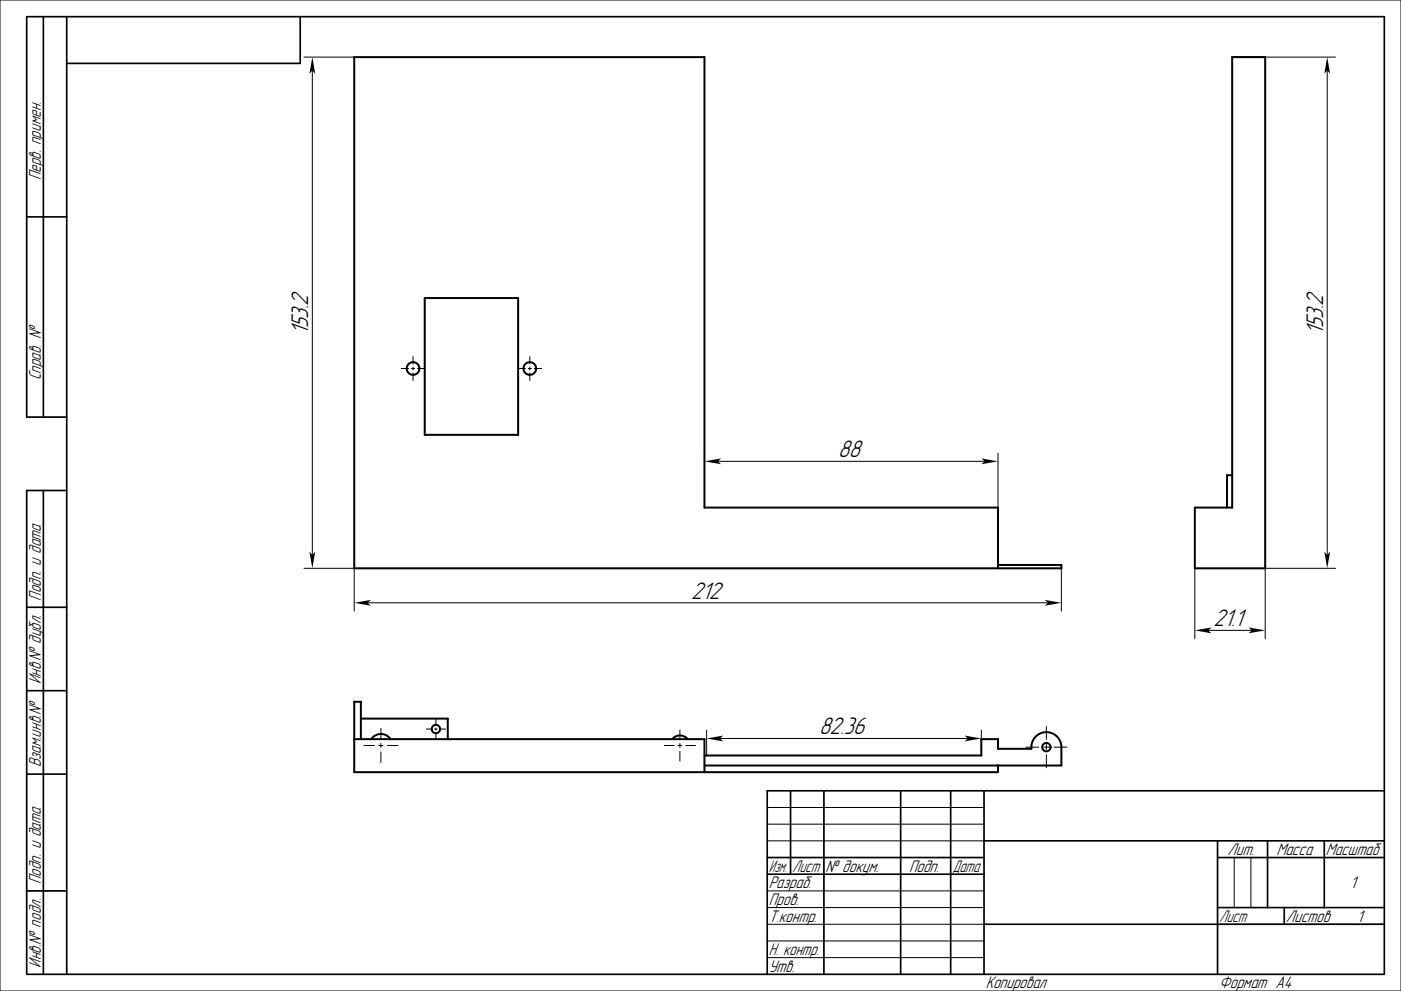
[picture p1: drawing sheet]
<svg xmlns="http://www.w3.org/2000/svg" width="420mm" height="297mm" viewBox="0 0 420 297" stroke-linecap="round" stroke-linejoin="round" font-family="sans-serif">
<g fill="none" stroke="#000" stroke-width=".3">
<path d="M0 0h420v297h-420zM91.1 17.1h15.1M369.4 17.1h31M93.6 21.1v145.2M397.9 21.1v145.2M120.3 110.4h2.2M123.4 110.4h.9M123.8 106.9v2.2M123.8 110v.9M123.8 111.8v2.2M125.2 110.4h2.2M155.3 110.4h2.2"/>
<path d="M158.4 110.4h.9M158.8 106.9v2.2M158.8 110v.9M158.8 111.8v2.2M160.2 110.4h2.2M211.2 135.8v16.3M215.2 138.3h80M299.2 135.8v16.3M91.1 170.3h15.1v12.9M318.2 170.3v12.9M358.2 170.3v21.1M400.4 170.3h-21.1v21.1"/>
<path d="M110.2 180.7h204M362.2 188.9h13.1M114.2 218.3v3.2M127.8 218.5h1.8M130.3 218.5h.7M130.7 215.6v1.8M130.7 218.1v.8M130.7 219.6v1.8M131.8 218.5h1.8M203.8 218.8v2.9M211.8 218.8v7.6M294.2 218.8v7.6"/>
<path d="M313.7 217.8v3.8M109.1 223.4h3.2M113.6 223.4h1.2M114.2 222.8v1.3M114.2 225.3v3.2M116.1 223.4h3.2M199.2 223.4h2.9M203.2 223.4h1.2M203.8 222.8v1.2M203.8 225.2v2.9M205.6 223.4h2.9M215.8 221.3h74.4"/>
<path d="M307.5 223.9h3.9M312.9 223.9h1.6M313.7 223.1v1.6M313.7 226.2v3.9M316 223.9h3.9M230 252h65M230 242h65M230 247h65M370 257v15M375 257v15M230 277h65M230 267h65"/>
<path d="M230 272h65M365 277h50M230 282h65M230 287h65"/>
</g>
<g fill="none" stroke="#000" stroke-width=".5">
<path d="M13 5v120M20 5v287M90 5v14h-70M8 65h12M20 125h-12v-120h407v287h-407v-145h12M13 147v145M8 182h12M8 207h12M8 232h12M237 237v25M247 237v55M270 237v55"/>
<path d="M285 237v55M295 237v55M415 237h-185v55M230 257h65M295 252h120M365 257h50M365 252v40M380 252v20M397 252v20M8 267h12M230 262h65M295 277h120"/>
<path d="M365 272h50M385 272v5"/>
</g>
<g fill="none" stroke="#000" stroke-width=".6">
<path d="M369.4 17.1h9.9v153.2h-21.1v-18.2h11.2zM127.3 89.3h28v41h-28zM369.4 142.4h-1.6v9.7M299.2 169.3h19v1h-212v-153.2h105v135h88v18.2M108.2 215.4h26v6.1M106.2 221.5h105v9.9M108.2 221.5v-11.2h-2v21.1h193v-2h19v-5.5a4.5 4.5 0 0 0-4.8-4.5 4.5 4.5 0 0 0-4.2 5h-10v-2.9h-5v4.9h-83M111.3 221.5a3.4 3.4 0 0 1 5.8 0M201.5 221.5a3 3 0 0 1 4.7 0M211.2 229.4l88 .1"/>
<circle cx="123.8" cy="110.4" r="1.9"/>
<circle cx="158.8" cy="110.4" r="1.9"/>
<circle cx="130.7" cy="218.5" r="1.25"/>
<circle cx="313.7" cy="223.9" r="1.25"/>
</g>
<g fill="#000">
<path d="M93.6 17.1l.9 5-.9-1-.8 1z" fill-rule="evenodd"/>
<path d="M397.9 17.1l.9 5-.9-1-.9 1z" fill-rule="evenodd"/>
<path d="M211.2 138.3l5-.9-1 .9 1 .8z" fill-rule="evenodd"/>
<path d="M294.2 137.4l5 .9-5 .8 1-.8z" fill-rule="evenodd"/>
<path d="M92.8 165.3l.8 1 .9-1-.9 5z" fill-rule="evenodd"/>
<path d="M106.2 180.7l5-.9-1 .9 1 .8z" fill-rule="evenodd"/>
<path d="M397 165.3l.9 1 .9-1-.9 5z" fill-rule="evenodd"/>
<path d="M313.2 179.8l5 .9-5 .8 1-.8z" fill-rule="evenodd"/>
<path d="M358.2 188.9l5-.9-1 .9 1 .9z" fill-rule="evenodd"/>
<path d="M374.3 188l5 .9-5 .9 1-.9z" fill-rule="evenodd"/>
<path d="M211.8 221.3l5-.9-1 .9 1 .9z" fill-rule="evenodd"/>
<path d="M289.2 220.4l5 .9-5 .9 1-.9z" fill-rule="evenodd"/>
</g>
<g font-size="6.7">
<text x="92.4" y="100.5" transform="rotate(-90 92.4 100.5)">153.2</text>
<text x="396.6" y="100.5" transform="rotate(-90 396.6 100.5)">153.2</text>
<text x="251.3" y="137">88</text>
<text x="207.2" y="179.4">212</text>
<text x="363.8" y="187.7">21.1</text>
<text x="245.6" y="220.1">82.36</text>
</g>
<g font-size="4.7">
<text x="12.2" y="54" transform="rotate(-90 12.2 54)">Перв. примен.</text>
<text x="12.2" y="114" transform="rotate(-90 12.2 114)">Справ. №</text>
<text x="12.2" y="180" transform="rotate(-90 12.2 180)">Подп. и дата</text>
<text x="12.2" y="205" transform="rotate(-90 12.2 205)">Инв.№ дубл.</text>
<text x="12.2" y="230" transform="rotate(-90 12.2 230)">Взам.инв.№</text>
<text x="368" y="256.2">Лит.</text>
<text x="382.7" y="256.2">Масса</text>
<text x="397.5" y="256.2">Масштаб</text>
<text x="230.5" y="261.3">Изм.</text>
<text x="237.5" y="261.3">Лист</text>
<text x="247.5" y="261.3">№ докум.</text>
<text x="272.5" y="261.3">Подп.</text>
<text x="285.5" y="261.3">Дата</text>
<text x="12.2" y="265" transform="rotate(-90 12.2 265)">Подп. и дата</text>
<text x="230.5" y="266.3">Разраб.</text>
<text x="404.8" y="266.3">1</text>
<text x="230.5" y="271.3">Пров.</text>
<text x="230.5" y="276.3">Т.контр.</text>
<text x="365.5" y="276.2">Лист</text>
<text x="385.5" y="276.2">Листов</text>
<text x="406.8" y="276.3">1</text>
<text x="230.5" y="286.3">Н. контр.</text>
<text x="12.2" y="290" transform="rotate(-90 12.2 290)">Инв.№ подл.</text>
<text x="230.5" y="291.3">Утв.</text>
<text x="295.5" y="296.3">Копировал</text>
<text x="365.5" y="296.3">Формат A4</text>
</g>
</svg>
